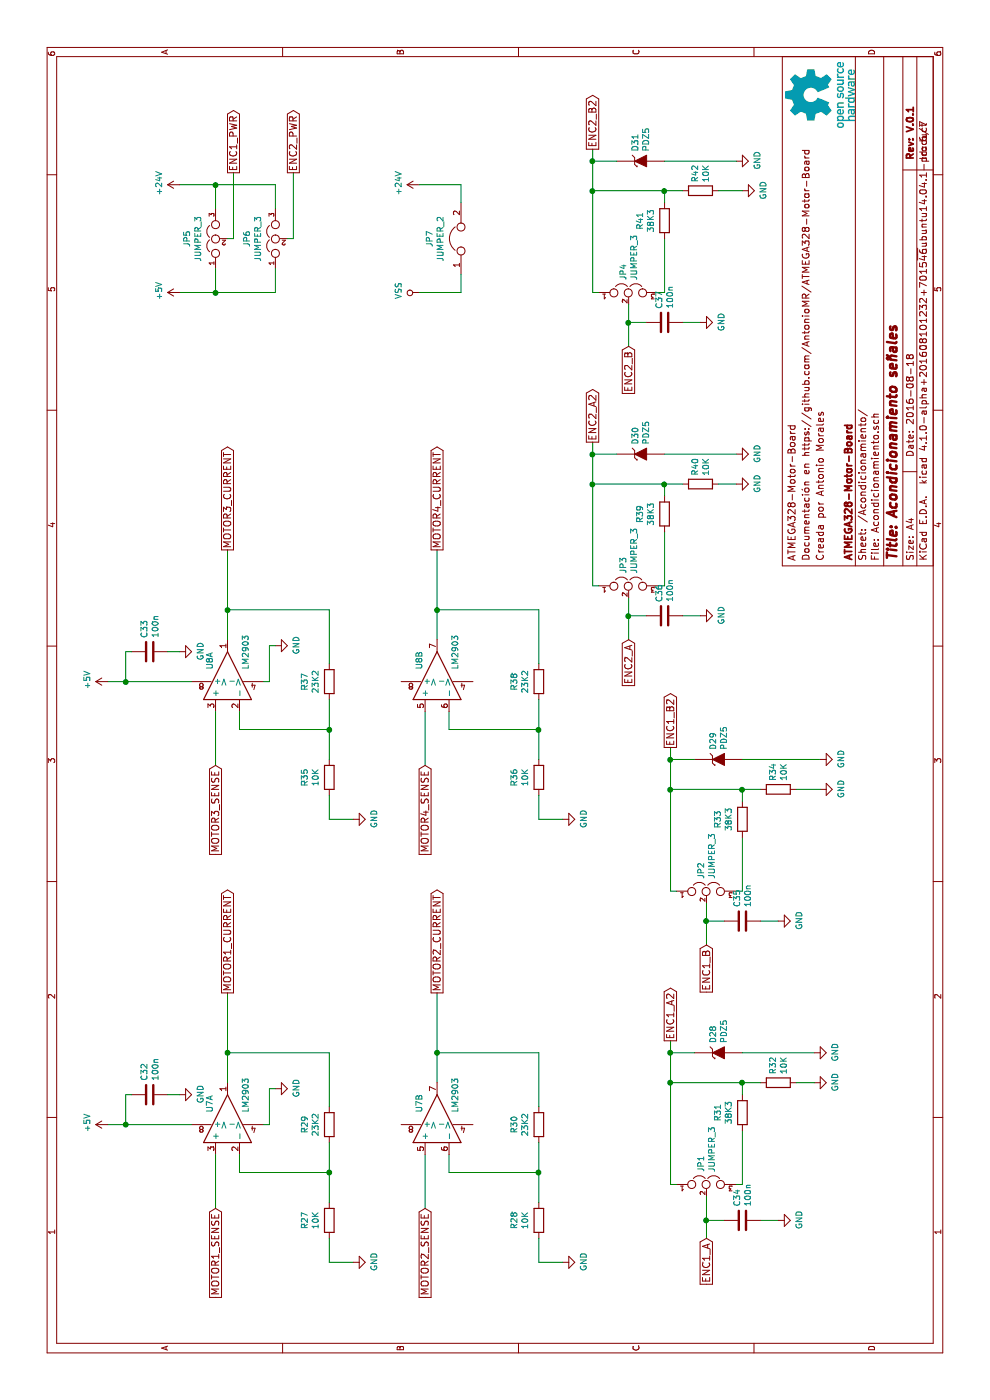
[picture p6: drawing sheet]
EESchema Schematic File Version 2
LIBS:ATMEGA328_Motor_Board-rescue
LIBS:Microcontroladores
LIBS:power
LIBS:device
LIBS:transistors
LIBS:conn
LIBS:linear
LIBS:regul
LIBS:74xx
LIBS:cmos4000
LIBS:adc-dac
LIBS:memory
LIBS:xilinx
LIBS:microcontrollers
LIBS:dsp
LIBS:microchip
LIBS:analog_switches
LIBS:motorola
LIBS:texas
LIBS:intel
LIBS:audio
LIBS:interface
LIBS:digital-audio
LIBS:philips
LIBS:display
LIBS:cypress
LIBS:siliconi
LIBS:opto
LIBS:atmel
LIBS:contrib
LIBS:valves
LIBS:Interfaces
LIBS:Pasivos
LIBS:Reles
LIBS:MotorDrivers
LIBS:connector
LIBS:Opamp
LIBS:Traco
LIBS:Optoacoplados
LIBS:ATMEGA328_Motor_Board-cache
EELAYER 25 0
EELAYER END
$Descr A4 11693 8268
encoding utf-8
Sheet 6 7
Title "Acondicionamiento señales"
Date "2016-08-18"
Rev "V.0.1"
Comp "ATMEGA328-Motor-Board"
Comment1 ""
Comment2 "Creada por Antonio Morales"
Comment3 "Documentación en https://github.com/AntonioMR/ATMEGA328-Motor-Board"
Comment4 "ATMEGA328-Motor-Board"
$EndDescr
$Comp
L D_OPAM U7
U 1 1
P 2300 1900
F 0 "U7" H 2400 2050 50  0000 L CNN
F 1 "LM2903" H 2400 1750 50  0000 L CNN
F 2 "Housings_SSOP:TSSOP-8_4.4x3mm_Pitch0.65mm" H 2360 1900 50  0001 C CNN
F 3 "" H 2360 1900 50  0000 C CNN
F 4 "ti" H 2300 1900 60  0001 C CNN "Fabricante"
F 5 "LM2903PWR" H 2300 1900 60  0001 C CNN "Ref"
F 6 "~" H 2300 1900 60  0001 C CNN "Potencia"
F 7 "~" H 2300 1900 60  0001 C CNN "Tolerancia"
F 8 "tme" H 2300 1900 60  0001 C CNN "Provedor"
F 9 "LM2903PWR" H 2300 1900 60  0001 C CNN "Ref_Proveedor"
	1    2300 1900
	1    0    0    -1  
$EndComp
$Comp
L R R29
U 1 1
P 2300 2750
F 0 "R29" V 2093 2750 50  0000 C CNN
F 1 "23K2" V 2184 2750 50  0000 C CNN
F 2 "Resistors_SMD:R_0805" V 2230 2750 50  0001 C CNN
F 3 "" H 2300 2750 50  0000 C CNN
F 4 "VISHAY" H 2300 1900 60  0001 C CNN "Fabricante"
F 5 "CRCW080523K2FKTABC" H 2300 1900 60  0001 C CNN "Ref"
F 6 "~" H 2300 1900 60  0001 C CNN "Potencia"
F 7 "~" H 2300 1900 60  0001 C CNN "Tolerancia"
F 8 "tme" H 2300 1900 60  0001 C CNN "Provedor"
F 9 "CRCW080523K2FKTABC" H 2300 1900 60  0001 C CNN "Ref_Proveedor"
	1    2300 2750
	0    1    1    0   
$EndComp
$Comp
L R R27
U 1 1
P 1500 2750
F 0 "R27" V 1293 2750 50  0000 C CNN
F 1 "10K" V 1384 2750 50  0000 C CNN
F 2 "Resistors_SMD:R_0805" V 1430 2750 50  0001 C CNN
F 3 "" H 1500 2750 50  0000 C CNN
F 4 "vishay" H 1800 3700 60  0001 C CNN "Fabricante"
F 5 "CRCW080510K0FKEA" H 1800 3700 60  0001 C CNN "Ref"
F 6 "0.125W" H 1800 3700 60  0001 C CNN "Potencia"
F 7 "1%" H 1800 3700 60  0001 C CNN "Tolerancia"
F 8 "tme" H 1800 3700 60  0001 C CNN "Provedor"
F 9 "CRCW080510K0FKEA" H 1800 3700 60  0001 C CNN "Ref_Proveedor"
	1    1500 2750
	0    1    1    0   
$EndComp
Wire Wire Line
	2650 1900 3400 1900
Wire Wire Line
	2900 1900 2900 2750
Wire Wire Line
	2900 2750 2450 2750
Wire Wire Line
	1650 2750 2150 2750
Wire Wire Line
	1900 2750 1900 2000
Wire Wire Line
	1900 2000 2050 2000
Connection ~ 1900 2750
Wire Wire Line
	1150 2750 1350 2750
Wire Wire Line
	1150 2750 1150 2950
$Comp
L GND #PWR082
U 1 1
P 1150 2950
F 0 "#PWR082" H 1150 2700 50  0001 C CNN
F 1 "GND" H 1155 2777 50  0000 C CNN
F 2 "" H 1150 2950 50  0000 C CNN
F 3 "" H 1150 2950 50  0000 C CNN
	1    1150 2950
	1    0    0    -1  
$EndComp
Wire Wire Line
	2050 1800 1600 1800
$Comp
L R R30
U 1 1
P 2300 4500
F 0 "R30" V 2093 4500 50  0000 C CNN
F 1 "23K2" V 2184 4500 50  0000 C CNN
F 2 "Resistors_SMD:R_0805" V 2230 4500 50  0001 C CNN
F 3 "" H 2300 4500 50  0000 C CNN
F 4 "VISHAY" H 2300 1900 60  0001 C CNN "Fabricante"
F 5 "CRCW080523K2FKTABC" H 2300 1900 60  0001 C CNN "Ref"
F 6 "~" H 2300 1900 60  0001 C CNN "Potencia"
F 7 "~" H 2300 1900 60  0001 C CNN "Tolerancia"
F 8 "tme" H 2300 1900 60  0001 C CNN "Provedor"
F 9 "CRCW080523K2FKTABC" H 2300 1900 60  0001 C CNN "Ref_Proveedor"
	1    2300 4500
	0    1    1    0   
$EndComp
$Comp
L R R28
U 1 1
P 1500 4500
F 0 "R28" V 1293 4500 50  0000 C CNN
F 1 "10K" V 1384 4500 50  0000 C CNN
F 2 "Resistors_SMD:R_0805" V 1430 4500 50  0001 C CNN
F 3 "" H 1500 4500 50  0000 C CNN
F 4 "vishay" H 1800 3700 60  0001 C CNN "Fabricante"
F 5 "CRCW080510K0FKEA" H 1800 3700 60  0001 C CNN "Ref"
F 6 "0.125W" H 1800 3700 60  0001 C CNN "Potencia"
F 7 "1%" H 1800 3700 60  0001 C CNN "Tolerancia"
F 8 "tme" H 1800 3700 60  0001 C CNN "Provedor"
F 9 "CRCW080510K0FKEA" H 1800 3700 60  0001 C CNN "Ref_Proveedor"
	1    1500 4500
	0    1    1    0   
$EndComp
Wire Wire Line
	2650 3650 3400 3650
Wire Wire Line
	2900 3650 2900 4500
Wire Wire Line
	2900 4500 2450 4500
Wire Wire Line
	1650 4500 2150 4500
Wire Wire Line
	1900 4500 1900 3750
Wire Wire Line
	1900 3750 2050 3750
Connection ~ 1900 4500
Wire Wire Line
	1150 4500 1350 4500
Wire Wire Line
	1150 4500 1150 4700
$Comp
L GND #PWR083
U 1 1
P 1150 4700
F 0 "#PWR083" H 1150 4450 50  0001 C CNN
F 1 "GND" H 1155 4527 50  0000 C CNN
F 2 "" H 1150 4700 50  0000 C CNN
F 3 "" H 1150 4700 50  0000 C CNN
	1    1150 4700
	1    0    0    -1  
$EndComp
Wire Wire Line
	2050 3550 1600 3550
$Comp
L D_OPAM U7
U 2 1
P 2300 3650
F 0 "U7" H 2400 3800 50  0000 L CNN
F 1 "LM2903" H 2400 3500 50  0000 L CNN
F 2 "Housings_SSOP:TSSOP-8_4.4x3mm_Pitch0.65mm" H 2350 3650 50  0001 C CNN
F 3 "" H 2350 3650 50  0000 C CNN
F 4 "ti" H 2300 3650 60  0001 C CNN "Fabricante"
F 5 "~" H 2300 3650 60  0001 C CNN "Ref"
F 6 "~" H 2300 3650 60  0001 C CNN "Potencia"
F 7 "~" H 2300 3650 60  0001 C CNN "Tolerancia"
F 8 "tme" H 2300 3650 60  0001 C CNN "Provedor"
F 9 "LM2903PWR" H 2300 3650 60  0001 C CNN "Ref_Proveedor"
	2    2300 3650
	1    0    0    -1  
$EndComp
Text GLabel 1600 1800 0    60   Input ~ 0
MOTOR1_SENSE
Text GLabel 1600 3550 0    60   Input ~ 0
MOTOR2_SENSE
$Comp
L C C32
U 1 1
P 2550 1250
F 0 "C32" H 2665 1296 50  0000 L CNN
F 1 "100n" H 2665 1205 50  0000 L CNN
F 2 "Capacitors_SMD:C_0805" H 2588 1100 50  0001 C CNN
F 3 "" H 2550 1250 50  0000 C CNN
F 4 "avx" H 2550 1250 60  0001 C CNN "Fabricante"
F 5 "08055C104K4T2A" H 2550 1250 60  0001 C CNN "Ref"
F 6 "~" H 2550 1250 60  0001 C CNN "Potencia"
F 7 "~" H 2550 1250 60  0001 C CNN "Tolerancia"
F 8 "~" H 2550 1250 60  0001 C CNN "Provedor"
F 9 "tme" H 2550 1250 60  0001 C CNN "Ref_Proveedor"
F 10 "08055C104K4T2A" H 2550 1250 60  0001 C CNN "tme"
	1    2550 1250
	1    0    0    -1  
$EndComp
$Comp
L GND #PWR084
U 1 1
P 2600 2300
F 0 "#PWR084" H 2600 2050 50  0001 C CNN
F 1 "GND" H 2605 2127 50  0000 C CNN
F 2 "" H 2600 2300 50  0000 C CNN
F 3 "" H 2600 2300 50  0000 C CNN
	1    2600 2300
	1    0    0    -1  
$EndComp
Wire Wire Line
	2300 2200 2300 2250
Wire Wire Line
	2300 2250 2600 2250
Wire Wire Line
	2600 2250 2600 2300
$Comp
L GND #PWR085
U 1 1
P 2550 1500
F 0 "#PWR085" H 2550 1250 50  0001 C CNN
F 1 "GND" H 2555 1327 50  0000 C CNN
F 2 "" H 2550 1500 50  0000 C CNN
F 3 "" H 2550 1500 50  0000 C CNN
	1    2550 1500
	1    0    0    -1  
$EndComp
Wire Wire Line
	2550 1400 2550 1500
Wire Wire Line
	2550 1100 2550 1050
Wire Wire Line
	2550 1050 2300 1050
Wire Wire Line
	2300 900  2300 1600
$Comp
L +5V #PWR086
U 1 1
P 2300 900
F 0 "#PWR086" H 2300 750 50  0001 C CNN
F 1 "+5V" H 2315 1073 50  0000 C CNN
F 2 "" H 2300 900 50  0000 C CNN
F 3 "" H 2300 900 50  0000 C CNN
	1    2300 900 
	1    0    0    -1  
$EndComp
Connection ~ 2300 1050
Connection ~ 2900 1900
Connection ~ 2900 3650
Text GLabel 3400 1900 2    60   Output ~ 0
MOTOR1_CURRENT
Text GLabel 3400 3650 2    60   Output ~ 0
MOTOR2_CURRENT
$Comp
L D_OPAM U8
U 1 1
P 6000 1900
F 0 "U8" H 6100 2050 50  0000 L CNN
F 1 "LM2903" H 6100 1750 50  0000 L CNN
F 2 "Housings_SSOP:TSSOP-8_4.4x3mm_Pitch0.65mm" H 6060 1900 50  0001 C CNN
F 3 "" H 6060 1900 50  0000 C CNN
F 4 "ti" H 6000 1900 60  0001 C CNN "Fabricante"
F 5 "LM2903PWR" H 6000 1900 60  0001 C CNN "Ref"
F 6 "~" H 6000 1900 60  0001 C CNN "Potencia"
F 7 "~" H 6000 1900 60  0001 C CNN "Tolerancia"
F 8 "tme" H 6000 1900 60  0001 C CNN "Provedor"
F 9 "LM2903PWR" H 6000 1900 60  0001 C CNN "Ref_Proveedor"
	1    6000 1900
	1    0    0    -1  
$EndComp
$Comp
L R R37
U 1 1
P 6000 2750
F 0 "R37" V 5793 2750 50  0000 C CNN
F 1 "23K2" V 5884 2750 50  0000 C CNN
F 2 "Resistors_SMD:R_0805" V 5930 2750 50  0001 C CNN
F 3 "" H 6000 2750 50  0000 C CNN
F 4 "VISHAY" H 2300 1900 60  0001 C CNN "Fabricante"
F 5 "CRCW080523K2FKTABC" H 2300 1900 60  0001 C CNN "Ref"
F 6 "~" H 2300 1900 60  0001 C CNN "Potencia"
F 7 "~" H 2300 1900 60  0001 C CNN "Tolerancia"
F 8 "tme" H 2300 1900 60  0001 C CNN "Provedor"
F 9 "CRCW080523K2FKTABC" H 2300 1900 60  0001 C CNN "Ref_Proveedor"
	1    6000 2750
	0    1    1    0   
$EndComp
$Comp
L R R35
U 1 1
P 5200 2750
F 0 "R35" V 4993 2750 50  0000 C CNN
F 1 "10K" V 5084 2750 50  0000 C CNN
F 2 "Resistors_SMD:R_0805" V 5130 2750 50  0001 C CNN
F 3 "" H 5200 2750 50  0000 C CNN
F 4 "vishay" H 1800 3700 60  0001 C CNN "Fabricante"
F 5 "CRCW080510K0FKEA" H 1800 3700 60  0001 C CNN "Ref"
F 6 "0.125W" H 1800 3700 60  0001 C CNN "Potencia"
F 7 "1%" H 1800 3700 60  0001 C CNN "Tolerancia"
F 8 "tme" H 1800 3700 60  0001 C CNN "Provedor"
F 9 "CRCW080510K0FKEA" H 1800 3700 60  0001 C CNN "Ref_Proveedor"
	1    5200 2750
	0    1    1    0   
$EndComp
Wire Wire Line
	6350 1900 7100 1900
Wire Wire Line
	6600 1900 6600 2750
Wire Wire Line
	6600 2750 6150 2750
Wire Wire Line
	5350 2750 5850 2750
Wire Wire Line
	5600 2750 5600 2000
Wire Wire Line
	5600 2000 5750 2000
Connection ~ 5600 2750
Wire Wire Line
	4850 2750 5050 2750
Wire Wire Line
	4850 2750 4850 2950
$Comp
L GND #PWR087
U 1 1
P 4850 2950
F 0 "#PWR087" H 4850 2700 50  0001 C CNN
F 1 "GND" H 4855 2777 50  0000 C CNN
F 2 "" H 4850 2950 50  0000 C CNN
F 3 "" H 4850 2950 50  0000 C CNN
	1    4850 2950
	1    0    0    -1  
$EndComp
Wire Wire Line
	5750 1800 5300 1800
$Comp
L R R38
U 1 1
P 6000 4500
F 0 "R38" V 5793 4500 50  0000 C CNN
F 1 "23K2" V 5884 4500 50  0000 C CNN
F 2 "Resistors_SMD:R_0805" V 5930 4500 50  0001 C CNN
F 3 "" H 6000 4500 50  0000 C CNN
F 4 "VISHAY" H 2300 1900 60  0001 C CNN "Fabricante"
F 5 "CRCW080523K2FKTABC" H 2300 1900 60  0001 C CNN "Ref"
F 6 "~" H 2300 1900 60  0001 C CNN "Potencia"
F 7 "~" H 2300 1900 60  0001 C CNN "Tolerancia"
F 8 "tme" H 2300 1900 60  0001 C CNN "Provedor"
F 9 "CRCW080523K2FKTABC" H 2300 1900 60  0001 C CNN "Ref_Proveedor"
	1    6000 4500
	0    1    1    0   
$EndComp
$Comp
L R R36
U 1 1
P 5200 4500
F 0 "R36" V 4993 4500 50  0000 C CNN
F 1 "10K" V 5084 4500 50  0000 C CNN
F 2 "Resistors_SMD:R_0805" V 5130 4500 50  0001 C CNN
F 3 "" H 5200 4500 50  0000 C CNN
F 4 "vishay" H 1800 3700 60  0001 C CNN "Fabricante"
F 5 "CRCW080510K0FKEA" H 1800 3700 60  0001 C CNN "Ref"
F 6 "0.125W" H 1800 3700 60  0001 C CNN "Potencia"
F 7 "1%" H 1800 3700 60  0001 C CNN "Tolerancia"
F 8 "tme" H 1800 3700 60  0001 C CNN "Provedor"
F 9 "CRCW080510K0FKEA" H 1800 3700 60  0001 C CNN "Ref_Proveedor"
	1    5200 4500
	0    1    1    0   
$EndComp
Wire Wire Line
	6350 3650 7100 3650
Wire Wire Line
	6600 3650 6600 4500
Wire Wire Line
	6600 4500 6150 4500
Wire Wire Line
	5350 4500 5850 4500
Wire Wire Line
	5600 4500 5600 3750
Wire Wire Line
	5600 3750 5750 3750
Connection ~ 5600 4500
Wire Wire Line
	4850 4500 5050 4500
Wire Wire Line
	4850 4500 4850 4700
$Comp
L GND #PWR088
U 1 1
P 4850 4700
F 0 "#PWR088" H 4850 4450 50  0001 C CNN
F 1 "GND" H 4855 4527 50  0000 C CNN
F 2 "" H 4850 4700 50  0000 C CNN
F 3 "" H 4850 4700 50  0000 C CNN
	1    4850 4700
	1    0    0    -1  
$EndComp
Wire Wire Line
	5750 3550 5300 3550
$Comp
L D_OPAM U8
U 2 1
P 6000 3650
F 0 "U8" H 6100 3800 50  0000 L CNN
F 1 "LM2903" H 6100 3500 50  0000 L CNN
F 2 "Housings_SSOP:TSSOP-8_4.4x3mm_Pitch0.65mm" H 6050 3650 50  0001 C CNN
F 3 "" H 6050 3650 50  0000 C CNN
F 4 "ti" H 6000 3650 60  0001 C CNN "Fabricante"
F 5 "~" H 6000 3650 60  0001 C CNN "Ref"
F 6 "~" H 6000 3650 60  0001 C CNN "Potencia"
F 7 "~" H 6000 3650 60  0001 C CNN "Tolerancia"
F 8 "tme" H 6000 3650 60  0001 C CNN "Provedor"
F 9 "LM2903PWR" H 6000 3650 60  0001 C CNN "Ref_Proveedor"
	2    6000 3650
	1    0    0    -1  
$EndComp
Text GLabel 5300 1800 0    60   Input ~ 0
MOTOR3_SENSE
Text GLabel 5300 3550 0    60   Input ~ 0
MOTOR4_SENSE
$Comp
L C C33
U 1 1
P 6250 1250
F 0 "C33" H 6365 1296 50  0000 L CNN
F 1 "100n" H 6365 1205 50  0000 L CNN
F 2 "Capacitors_SMD:C_0805" H 6288 1100 50  0001 C CNN
F 3 "" H 6250 1250 50  0000 C CNN
F 4 "avx" H 6250 1250 60  0001 C CNN "Fabricante"
F 5 "08055C104K4T2A" H 6250 1250 60  0001 C CNN "Ref"
F 6 "~" H 6250 1250 60  0001 C CNN "Potencia"
F 7 "~" H 6250 1250 60  0001 C CNN "Tolerancia"
F 8 "~" H 6250 1250 60  0001 C CNN "Provedor"
F 9 "tme" H 6250 1250 60  0001 C CNN "Ref_Proveedor"
F 10 "08055C104K4T2A" H 6250 1250 60  0001 C CNN "tme"
	1    6250 1250
	1    0    0    -1  
$EndComp
$Comp
L GND #PWR089
U 1 1
P 6300 2300
F 0 "#PWR089" H 6300 2050 50  0001 C CNN
F 1 "GND" H 6305 2127 50  0000 C CNN
F 2 "" H 6300 2300 50  0000 C CNN
F 3 "" H 6300 2300 50  0000 C CNN
	1    6300 2300
	1    0    0    -1  
$EndComp
Wire Wire Line
	6000 2200 6000 2250
Wire Wire Line
	6000 2250 6300 2250
Wire Wire Line
	6300 2250 6300 2300
$Comp
L GND #PWR090
U 1 1
P 6250 1500
F 0 "#PWR090" H 6250 1250 50  0001 C CNN
F 1 "GND" H 6255 1327 50  0000 C CNN
F 2 "" H 6250 1500 50  0000 C CNN
F 3 "" H 6250 1500 50  0000 C CNN
	1    6250 1500
	1    0    0    -1  
$EndComp
Wire Wire Line
	6250 1400 6250 1500
Wire Wire Line
	6250 1100 6250 1050
Wire Wire Line
	6250 1050 6000 1050
Wire Wire Line
	6000 900  6000 1600
$Comp
L +5V #PWR091
U 1 1
P 6000 900
F 0 "#PWR091" H 6000 750 50  0001 C CNN
F 1 "+5V" H 6015 1073 50  0000 C CNN
F 2 "" H 6000 900 50  0000 C CNN
F 3 "" H 6000 900 50  0000 C CNN
	1    6000 900 
	1    0    0    -1  
$EndComp
Connection ~ 6000 1050
Connection ~ 6600 1900
Connection ~ 6600 3650
Text GLabel 7100 1900 2    60   Output ~ 0
MOTOR3_CURRENT
Text GLabel 7100 3650 2    60   Output ~ 0
MOTOR4_CURRENT
$Comp
L JUMPER_3 JP5
U 1 1
P 9700 1800
F 0 "JP5" H 9700 2039 50  0000 C CNN
F 1 "JUMPER_3" H 9700 1948 50  0000 C CNN
F 2 "Pin_Headers:Pin_Header_Straight_1x03" H 9700 1800 50  0001 C CNN
F 3 "" H 9700 1800 50  0000 C CNN
F 4 "NINIGI" H 1800 5900 60  0001 C CNN "Fabricante"
F 5 "JUMPER-W" H 1800 5900 60  0001 C CNN "Ref"
F 6 "~" H 1800 5900 60  0001 C CNN "Potencia"
F 7 "~" H 1800 5900 60  0001 C CNN "Tolerancia"
F 8 "tme" H 1800 5900 60  0001 C CNN "Provedor"
F 9 "JUMPER-W" H 1800 5900 60  0001 C CNN "Ref_Proveedor"
	1    9700 1800
	1    0    0    -1  
$EndComp
$Comp
L JUMPER_3 JP6
U 1 1
P 9700 2300
F 0 "JP6" H 9700 2539 50  0000 C CNN
F 1 "JUMPER_3" H 9700 2448 50  0000 C CNN
F 2 "Pin_Headers:Pin_Header_Straight_1x03" H 9700 2300 50  0001 C CNN
F 3 "" H 9700 2300 50  0000 C CNN
F 4 "NINIGI" H 1800 5900 60  0001 C CNN "Fabricante"
F 5 "JUMPER-Y" H 1800 5900 60  0001 C CNN "Ref"
F 6 "~" H 1800 5900 60  0001 C CNN "Potencia"
F 7 "~" H 1800 5900 60  0001 C CNN "Tolerancia"
F 8 "tme" H 1800 5900 60  0001 C CNN "Provedor"
F 9 "JUMPER-Y" H 1800 5900 60  0001 C CNN "Ref_Proveedor"
	1    9700 2300
	1    0    0    -1  
$EndComp
Wire Wire Line
	9700 1900 9700 1950
Wire Wire Line
	9700 1950 10250 1950
Wire Wire Line
	9450 1800 9250 1800
Wire Wire Line
	9250 1500 9250 2300
$Comp
L +5V #PWR092
U 1 1
P 9250 1500
F 0 "#PWR092" H 9250 1350 50  0001 C CNN
F 1 "+5V" H 9265 1673 50  0000 C CNN
F 2 "" H 9250 1500 50  0000 C CNN
F 3 "" H 9250 1500 50  0000 C CNN
	1    9250 1500
	1    0    0    -1  
$EndComp
Wire Wire Line
	9250 2300 9450 2300
Connection ~ 9250 1800
Wire Wire Line
	9700 2400 9700 2450
Wire Wire Line
	9700 2450 10250 2450
Wire Wire Line
	10150 2300 9950 2300
Wire Wire Line
	9950 1800 10150 1800
$Comp
L JUMPER_3 JP1
U 1 1
P 1800 5900
F 0 "JP1" V 1754 6002 50  0000 L CNN
F 1 "JUMPER_3" V 1845 6002 50  0000 L CNN
F 2 "Pin_Headers:Pin_Header_Straight_1x03" H 1800 5900 50  0001 C CNN
F 3 "" H 1800 5900 50  0000 C CNN
F 4 "NINIGI" H 1800 5900 60  0001 C CNN "Fabricante"
F 5 "JUMPER-W" H 1800 5900 60  0001 C CNN "Ref"
F 6 "~" H 1800 5900 60  0001 C CNN "Potencia"
F 7 "~" H 1800 5900 60  0001 C CNN "Tolerancia"
F 8 "tme" H 1800 5900 60  0001 C CNN "Provedor"
F 9 "JUMPER-W" H 1800 5900 60  0001 C CNN "Ref_Proveedor"
	1    1800 5900
	0    1    1    0   
$EndComp
Wire Wire Line
	1350 5900 1700 5900
Wire Wire Line
	1800 5650 1800 5600
Wire Wire Line
	1800 5600 3000 5600
Wire Wire Line
	1800 6200 2250 6200
Wire Wire Line
	1800 6200 1800 6150
$Comp
L JUMPER_3 JP2
U 1 1
P 4250 5900
F 0 "JP2" V 4204 6002 50  0000 L CNN
F 1 "JUMPER_3" V 4295 6002 50  0000 L CNN
F 2 "Pin_Headers:Pin_Header_Straight_1x03" H 4250 5900 50  0001 C CNN
F 3 "" H 4250 5900 50  0000 C CNN
F 4 "NINIGI" H 1800 5900 60  0001 C CNN "Fabricante"
F 5 "JUMPER-W" H 1800 5900 60  0001 C CNN "Ref"
F 6 "~" H 1800 5900 60  0001 C CNN "Potencia"
F 7 "~" H 1800 5900 60  0001 C CNN "Tolerancia"
F 8 "tme" H 1800 5900 60  0001 C CNN "Provedor"
F 9 "JUMPER-W" H 1800 5900 60  0001 C CNN "Ref_Proveedor"
	1    4250 5900
	0    1    1    0   
$EndComp
Wire Wire Line
	3800 5900 4150 5900
Wire Wire Line
	4250 5650 4250 5600
Wire Wire Line
	4250 5600 5450 5600
Wire Wire Line
	4250 6200 4700 6200
Wire Wire Line
	4250 6200 4250 6150
$Comp
L R R31
U 1 1
P 2400 6200
F 0 "R31" V 2193 6200 50  0000 C CNN
F 1 "38K3" V 2284 6200 50  0000 C CNN
F 2 "Resistors_SMD:R_0805" V 2330 6200 50  0001 C CNN
F 3 "" H 2400 6200 50  0000 C CNN
F 4 "VISHAY" H 2300 1900 60  0001 C CNN "Fabricante"
F 5 "CRCW080538K3FKTABC" H 2300 1900 60  0001 C CNN "Ref"
F 6 "~" H 2300 1900 60  0001 C CNN "Potencia"
F 7 "~" H 2300 1900 60  0001 C CNN "Tolerancia"
F 8 "tme" H 2300 1900 60  0001 C CNN "Provedor"
F 9 "CRCW080538K3FKTABC" H 2300 1900 60  0001 C CNN "Ref_Proveedor"
	1    2400 6200
	0    1    1    0   
$EndComp
$Comp
L R R33
U 1 1
P 4850 6200
F 0 "R33" V 4643 6200 50  0000 C CNN
F 1 "38K3" V 4734 6200 50  0000 C CNN
F 2 "Resistors_SMD:R_0805" V 4780 6200 50  0001 C CNN
F 3 "" H 4850 6200 50  0000 C CNN
F 4 "VISHAY" H 2300 1900 60  0001 C CNN "Fabricante"
F 5 "CRCW080538K3FKTABC" H 2300 1900 60  0001 C CNN "Ref"
F 6 "~" H 2300 1900 60  0001 C CNN "Potencia"
F 7 "~" H 2300 1900 60  0001 C CNN "Tolerancia"
F 8 "tme" H 2300 1900 60  0001 C CNN "Provedor"
F 9 "CRCW080538K3FKTABC" H 2300 1900 60  0001 C CNN "Ref_Proveedor"
	1    4850 6200
	0    1    1    0   
$EndComp
$Comp
L R R32
U 1 1
P 2650 6500
F 0 "R32" H 2720 6546 50  0000 L CNN
F 1 "10K" H 2720 6455 50  0000 L CNN
F 2 "Resistors_SMD:R_0805" V 2580 6500 50  0001 C CNN
F 3 "" H 2650 6500 50  0000 C CNN
F 4 "vishay" H 1800 3700 60  0001 C CNN "Fabricante"
F 5 "CRCW080510K0FKEA" H 1800 3700 60  0001 C CNN "Ref"
F 6 "0.125W" H 1800 3700 60  0001 C CNN "Potencia"
F 7 "1%" H 1800 3700 60  0001 C CNN "Tolerancia"
F 8 "tme" H 1800 3700 60  0001 C CNN "Provedor"
F 9 "CRCW080510K0FKEA" H 1800 3700 60  0001 C CNN "Ref_Proveedor"
	1    2650 6500
	1    0    0    -1  
$EndComp
$Comp
L R R34
U 1 1
P 5100 6500
F 0 "R34" H 5170 6546 50  0000 L CNN
F 1 "10K" H 5170 6455 50  0000 L CNN
F 2 "Resistors_SMD:R_0805" V 5030 6500 50  0001 C CNN
F 3 "" H 5100 6500 50  0000 C CNN
F 4 "vishay" H 1800 3700 60  0001 C CNN "Fabricante"
F 5 "CRCW080510K0FKEA" H 1800 3700 60  0001 C CNN "Ref"
F 6 "0.125W" H 1800 3700 60  0001 C CNN "Potencia"
F 7 "1%" H 1800 3700 60  0001 C CNN "Tolerancia"
F 8 "tme" H 1800 3700 60  0001 C CNN "Provedor"
F 9 "CRCW080510K0FKEA" H 1800 3700 60  0001 C CNN "Ref_Proveedor"
	1    5100 6500
	1    0    0    -1  
$EndComp
$Comp
L GND #PWR093
U 1 1
P 5100 6850
F 0 "#PWR093" H 5100 6600 50  0001 C CNN
F 1 "GND" H 5105 6677 50  0000 C CNN
F 2 "" H 5100 6850 50  0000 C CNN
F 3 "" H 5100 6850 50  0000 C CNN
	1    5100 6850
	1    0    0    -1  
$EndComp
Wire Wire Line
	5100 6850 5100 6650
Wire Wire Line
	5100 5600 5100 6350
Wire Wire Line
	5100 6200 5000 6200
Connection ~ 5100 6200
Connection ~ 5100 5600
Wire Wire Line
	2650 5600 2650 6350
Wire Wire Line
	2650 6200 2550 6200
Connection ~ 2650 6200
Connection ~ 2650 5600
$Comp
L GND #PWR094
U 1 1
P 2650 6800
F 0 "#PWR094" H 2650 6550 50  0001 C CNN
F 1 "GND" H 2655 6627 50  0000 C CNN
F 2 "" H 2650 6800 50  0000 C CNN
F 3 "" H 2650 6800 50  0000 C CNN
	1    2650 6800
	1    0    0    -1  
$EndComp
Text GLabel 10250 1950 2    60   Output ~ 0
ENC1_PWR
Text GLabel 10250 2450 2    60   Output ~ 0
ENC2_PWR
Text GLabel 1350 5900 0    60   Input ~ 0
ENC1_A
Text GLabel 3800 5900 0    60   Input ~ 0
ENC1_B
Text GLabel 3000 5600 2    60   Output ~ 0
ENC1_A2
Text GLabel 5450 5600 2    60   Output ~ 0
ENC1_B2
$Comp
L JUMPER_3 JP3
U 1 1
P 6800 5250
F 0 "JP3" V 6754 5352 50  0000 L CNN
F 1 "JUMPER_3" V 6845 5352 50  0000 L CNN
F 2 "Pin_Headers:Pin_Header_Straight_1x03" H 6800 5250 50  0001 C CNN
F 3 "" H 6800 5250 50  0000 C CNN
F 4 "NINIGI" H 1800 5900 60  0001 C CNN "Fabricante"
F 5 "JUMPER-Y" H 1800 5900 60  0001 C CNN "Ref"
F 6 "~" H 1800 5900 60  0001 C CNN "Potencia"
F 7 "~" H 1800 5900 60  0001 C CNN "Tolerancia"
F 8 "tme" H 1800 5900 60  0001 C CNN "Provedor"
F 9 "JUMPER-Y" H 1800 5900 60  0001 C CNN "Ref_Proveedor"
	1    6800 5250
	0    1    1    0   
$EndComp
Wire Wire Line
	6350 5250 6700 5250
Wire Wire Line
	6800 5000 6800 4950
Wire Wire Line
	6800 4950 8000 4950
Wire Wire Line
	6800 5550 7250 5550
Wire Wire Line
	6800 5550 6800 5500
$Comp
L JUMPER_3 JP4
U 1 1
P 9250 5250
F 0 "JP4" V 9204 5352 50  0000 L CNN
F 1 "JUMPER_3" V 9295 5352 50  0000 L CNN
F 2 "Pin_Headers:Pin_Header_Straight_1x03" H 9250 5250 50  0001 C CNN
F 3 "" H 9250 5250 50  0000 C CNN
F 4 "NINIGI" H 1800 5900 60  0001 C CNN "Fabricante"
F 5 "JUMPER-W" H 1800 5900 60  0001 C CNN "Ref"
F 6 "~" H 1800 5900 60  0001 C CNN "Potencia"
F 7 "~" H 1800 5900 60  0001 C CNN "Tolerancia"
F 8 "tme" H 1800 5900 60  0001 C CNN "Provedor"
F 9 "JUMPER-W" H 1800 5900 60  0001 C CNN "Ref_Proveedor"
	1    9250 5250
	0    1    1    0   
$EndComp
Wire Wire Line
	8800 5250 9150 5250
Wire Wire Line
	9250 5000 9250 4950
Wire Wire Line
	9250 4950 10450 4950
Wire Wire Line
	9250 5550 9700 5550
Wire Wire Line
	9250 5550 9250 5500
$Comp
L R R39
U 1 1
P 7400 5550
F 0 "R39" V 7193 5550 50  0000 C CNN
F 1 "38K3" V 7284 5550 50  0000 C CNN
F 2 "Resistors_SMD:R_0805" V 7330 5550 50  0001 C CNN
F 3 "" H 7400 5550 50  0000 C CNN
F 4 "VISHAY" H 2300 1900 60  0001 C CNN "Fabricante"
F 5 "CRCW080538K3FKTABC" H 2300 1900 60  0001 C CNN "Ref"
F 6 "~" H 2300 1900 60  0001 C CNN "Potencia"
F 7 "~" H 2300 1900 60  0001 C CNN "Tolerancia"
F 8 "tme" H 2300 1900 60  0001 C CNN "Provedor"
F 9 "CRCW080538K3FKTABC" H 2300 1900 60  0001 C CNN "Ref_Proveedor"
	1    7400 5550
	0    1    1    0   
$EndComp
$Comp
L R R41
U 1 1
P 9850 5550
F 0 "R41" V 9643 5550 50  0000 C CNN
F 1 "38K3" V 9734 5550 50  0000 C CNN
F 2 "Resistors_SMD:R_0805" V 9780 5550 50  0001 C CNN
F 3 "" H 9850 5550 50  0000 C CNN
F 4 "VISHAY" H 2300 1900 60  0001 C CNN "Fabricante"
F 5 "CRCW080538K3FKTABC" H 2300 1900 60  0001 C CNN "Ref"
F 6 "~" H 2300 1900 60  0001 C CNN "Potencia"
F 7 "~" H 2300 1900 60  0001 C CNN "Tolerancia"
F 8 "tme" H 2300 1900 60  0001 C CNN "Provedor"
F 9 "CRCW080538K3FKTABC" H 2300 1900 60  0001 C CNN "Ref_Proveedor"
	1    9850 5550
	0    1    1    0   
$EndComp
$Comp
L R R40
U 1 1
P 7650 5850
F 0 "R40" H 7720 5896 50  0000 L CNN
F 1 "10K" H 7720 5805 50  0000 L CNN
F 2 "Resistors_SMD:R_0805" V 7580 5850 50  0001 C CNN
F 3 "" H 7650 5850 50  0000 C CNN
F 4 "vishay" H 1800 3700 60  0001 C CNN "Fabricante"
F 5 "CRCW080510K0FKEA" H 1800 3700 60  0001 C CNN "Ref"
F 6 "0.125W" H 1800 3700 60  0001 C CNN "Potencia"
F 7 "1%" H 1800 3700 60  0001 C CNN "Tolerancia"
F 8 "tme" H 1800 3700 60  0001 C CNN "Provedor"
F 9 "CRCW080510K0FKEA" H 1800 3700 60  0001 C CNN "Ref_Proveedor"
	1    7650 5850
	1    0    0    -1  
$EndComp
$Comp
L R R42
U 1 1
P 10100 5850
F 0 "R42" H 10170 5896 50  0000 L CNN
F 1 "10K" H 10170 5805 50  0000 L CNN
F 2 "Resistors_SMD:R_0805" V 10030 5850 50  0001 C CNN
F 3 "" H 10100 5850 50  0000 C CNN
F 4 "vishay" H 1800 3700 60  0001 C CNN "Fabricante"
F 5 "CRCW080510K0FKEA" H 1800 3700 60  0001 C CNN "Ref"
F 6 "0.125W" H 1800 3700 60  0001 C CNN "Potencia"
F 7 "1%" H 1800 3700 60  0001 C CNN "Tolerancia"
F 8 "tme" H 1800 3700 60  0001 C CNN "Provedor"
F 9 "CRCW080510K0FKEA" H 1800 3700 60  0001 C CNN "Ref_Proveedor"
	1    10100 5850
	1    0    0    -1  
$EndComp
$Comp
L GND #PWR095
U 1 1
P 10100 6200
F 0 "#PWR095" H 10100 5950 50  0001 C CNN
F 1 "GND" H 10105 6027 50  0000 C CNN
F 2 "" H 10100 6200 50  0000 C CNN
F 3 "" H 10100 6200 50  0000 C CNN
	1    10100 6200
	1    0    0    -1  
$EndComp
Wire Wire Line
	10100 6200 10100 6000
Wire Wire Line
	10100 4950 10100 5700
Wire Wire Line
	10100 5550 10000 5550
Connection ~ 10100 5550
Connection ~ 10100 4950
Wire Wire Line
	7650 4950 7650 5700
Wire Wire Line
	7650 5550 7550 5550
Connection ~ 7650 5550
Connection ~ 7650 4950
$Comp
L GND #PWR096
U 1 1
P 7650 6150
F 0 "#PWR096" H 7650 5900 50  0001 C CNN
F 1 "GND" H 7655 5977 50  0000 C CNN
F 2 "" H 7650 6150 50  0000 C CNN
F 3 "" H 7650 6150 50  0000 C CNN
	1    7650 6150
	1    0    0    -1  
$EndComp
Text GLabel 6350 5250 0    60   Input ~ 0
ENC2_A
Text GLabel 8800 5250 0    60   Input ~ 0
ENC2_B
Text GLabel 8000 4950 2    60   Output ~ 0
ENC2_A2
Text GLabel 10450 4950 2    60   Output ~ 0
ENC2_B2
Wire Wire Line
	2650 6650 2650 6800
Wire Wire Line
	7650 6000 7650 6150
$Comp
L ZENER D31
U 1 1
P 10350 5350
F 0 "D31" V 10304 5429 50  0000 L CNN
F 1 "PDZ5" V 10395 5429 50  0000 L CNN
F 2 "Diodos:SOD-323" H 10350 5350 50  0001 C CNN
F 3 "" H 10350 5350 50  0000 C CNN
F 4 "NXP" H 1800 3700 60  0001 C CNN "Fabricante"
F 5 "PDZ5.1B.115" H 1800 3700 60  0001 C CNN "Ref"
F 6 "0,4W" H 1800 3700 60  0001 C CNN "Potencia"
F 7 "5%" H 1800 3700 60  0001 C CNN "Tolerancia"
F 8 "tme" H 1800 3700 60  0001 C CNN "Provedor"
F 9 "PDZ5.1B.115" H 1800 3700 60  0001 C CNN "Ref_Proveedor"
	1    10350 5350
	0    1    1    0   
$EndComp
$Comp
L ZENER D30
U 1 1
P 7900 5350
F 0 "D30" V 7854 5429 50  0000 L CNN
F 1 "PDZ5" V 7945 5429 50  0000 L CNN
F 2 "Diodos:SOD-323" H 7900 5350 50  0001 C CNN
F 3 "" H 7900 5350 50  0000 C CNN
F 4 "NXP" H 1800 3700 60  0001 C CNN "Fabricante"
F 5 "PDZ5.1B.115" H 1800 3700 60  0001 C CNN "Ref"
F 6 "0,4W" H 1800 3700 60  0001 C CNN "Potencia"
F 7 "5%" H 1800 3700 60  0001 C CNN "Tolerancia"
F 8 "tme" H 1800 3700 60  0001 C CNN "Provedor"
F 9 "PDZ5.1B.115" H 1800 3700 60  0001 C CNN "Ref_Proveedor"
	1    7900 5350
	0    1    1    0   
$EndComp
Wire Wire Line
	7900 5150 7900 4950
Connection ~ 7900 4950
$Comp
L GND #PWR097
U 1 1
P 7900 6150
F 0 "#PWR097" H 7900 5900 50  0001 C CNN
F 1 "GND" H 7905 5977 50  0000 C CNN
F 2 "" H 7900 6150 50  0000 C CNN
F 3 "" H 7900 6150 50  0000 C CNN
	1    7900 6150
	1    0    0    -1  
$EndComp
Wire Wire Line
	7900 5550 7900 6150
$Comp
L GND #PWR098
U 1 1
P 10350 6150
F 0 "#PWR098" H 10350 5900 50  0001 C CNN
F 1 "GND" H 10355 5977 50  0000 C CNN
F 2 "" H 10350 6150 50  0000 C CNN
F 3 "" H 10350 6150 50  0000 C CNN
	1    10350 6150
	1    0    0    -1  
$EndComp
Wire Wire Line
	10350 6150 10350 5550
Wire Wire Line
	10350 5150 10350 4950
Connection ~ 10350 4950
$Comp
L ZENER D29
U 1 1
P 5350 6000
F 0 "D29" V 5304 6079 50  0000 L CNN
F 1 "PDZ5" V 5395 6079 50  0000 L CNN
F 2 "Diodos:SOD-323" H 5350 6000 50  0001 C CNN
F 3 "" H 5350 6000 50  0000 C CNN
F 4 "NXP" H 1800 3700 60  0001 C CNN "Fabricante"
F 5 "PDZ5.1B.115" H 1800 3700 60  0001 C CNN "Ref"
F 6 "0,4W" H 1800 3700 60  0001 C CNN "Potencia"
F 7 "5%" H 1800 3700 60  0001 C CNN "Tolerancia"
F 8 "tme" H 1800 3700 60  0001 C CNN "Provedor"
F 9 "PDZ5.1B.115" H 1800 3700 60  0001 C CNN "Ref_Proveedor"
	1    5350 6000
	0    1    1    0   
$EndComp
Wire Wire Line
	5350 5800 5350 5600
Connection ~ 5350 5600
Wire Wire Line
	5350 6200 5350 6850
$Comp
L GND #PWR099
U 1 1
P 5350 6850
F 0 "#PWR099" H 5350 6600 50  0001 C CNN
F 1 "GND" H 5355 6677 50  0000 C CNN
F 2 "" H 5350 6850 50  0000 C CNN
F 3 "" H 5350 6850 50  0000 C CNN
	1    5350 6850
	1    0    0    -1  
$EndComp
$Comp
L ZENER D28
U 1 1
P 2900 6000
F 0 "D28" V 2854 6079 50  0000 L CNN
F 1 "PDZ5" V 2945 6079 50  0000 L CNN
F 2 "Diodos:SOD-323" H 2900 6000 50  0001 C CNN
F 3 "" H 2900 6000 50  0000 C CNN
F 4 "NXP" H 1800 3700 60  0001 C CNN "Fabricante"
F 5 "PDZ5.1B.115" H 1800 3700 60  0001 C CNN "Ref"
F 6 "0,4W" H 1800 3700 60  0001 C CNN "Potencia"
F 7 "5%" H 1800 3700 60  0001 C CNN "Tolerancia"
F 8 "tme" H 1800 3700 60  0001 C CNN "Provedor"
F 9 "PDZ5.1B.115" H 1800 3700 60  0001 C CNN "Ref_Proveedor"
	1    2900 6000
	0    1    1    0   
$EndComp
$Comp
L GND #PWR0100
U 1 1
P 2900 6800
F 0 "#PWR0100" H 2900 6550 50  0001 C CNN
F 1 "GND" H 2905 6627 50  0000 C CNN
F 2 "" H 2900 6800 50  0000 C CNN
F 3 "" H 2900 6800 50  0000 C CNN
	1    2900 6800
	1    0    0    -1  
$EndComp
Wire Wire Line
	2900 6200 2900 6800
Wire Wire Line
	2900 5800 2900 5600
Connection ~ 2900 5600
Wire Wire Line
	10150 1500 10150 2300
Connection ~ 10150 1800
$Comp
L +24V #PWR0101
U 1 1
P 10150 1500
F 0 "#PWR0101" H 10150 1350 50  0001 C CNN
F 1 "+24V" H 10165 1673 50  0000 C CNN
F 2 "" H 10150 1500 50  0000 C CNN
F 3 "" H 10150 1500 50  0000 C CNN
	1    10150 1500
	1    0    0    -1  
$EndComp
$Comp
L JUMPER_2 JP7
U 1 1
P 9700 3850
F 0 "JP7" H 9700 4114 50  0000 C CNN
F 1 "JUMPER_2" H 9700 4023 50  0000 C CNN
F 2 "Pin_Headers:Pin_Header_Straight_1x02" H 9700 3850 50  0001 C CNN
F 3 "" H 9700 3850 50  0000 C CNN
F 4 "NINIGI" H 1800 5900 60  0001 C CNN "Fabricante"
F 5 "JUMPER-B" H 1800 5900 60  0001 C CNN "Ref"
F 6 "~" H 1800 5900 60  0001 C CNN "Potencia"
F 7 "~" H 1800 5900 60  0001 C CNN "Tolerancia"
F 8 "tme" H 1800 5900 60  0001 C CNN "Provedor"
F 9 "JUMPER-B" H 1800 5900 60  0001 C CNN "Ref_Proveedor"
	1    9700 3850
	1    0    0    -1  
$EndComp
$Comp
L VSS #PWR0102
U 1 1
P 9250 3500
F 0 "#PWR0102" H 9250 3350 50  0001 C CNN
F 1 "VSS" H 9267 3673 50  0000 C CNN
F 2 "" H 9250 3500 50  0000 C CNN
F 3 "" H 9250 3500 50  0000 C CNN
	1    9250 3500
	1    0    0    -1  
$EndComp
$Comp
L +24V #PWR0103
U 1 1
P 10150 3500
F 0 "#PWR0103" H 10150 3350 50  0001 C CNN
F 1 "+24V" H 10165 3673 50  0000 C CNN
F 2 "" H 10150 3500 50  0000 C CNN
F 3 "" H 10150 3500 50  0000 C CNN
	1    10150 3500
	1    0    0    -1  
$EndComp
Wire Wire Line
	10150 3500 10150 3850
Wire Wire Line
	10150 3850 10000 3850
Wire Wire Line
	9400 3850 9250 3850
Wire Wire Line
	9250 3850 9250 3500
Wire Wire Line
	1500 6050 1500 5900
Wire Wire Line
	1500 6500 1500 6350
$Comp
L GND #PWR0104
U 1 1
P 1500 6500
F 0 "#PWR0104" H 1500 6250 50  0001 C CNN
F 1 "GND" H 1505 6327 50  0000 C CNN
F 2 "" H 1500 6500 50  0000 C CNN
F 3 "" H 1500 6500 50  0000 C CNN
	1    1500 6500
	1    0    0    -1  
$EndComp
Wire Wire Line
	4000 6050 4000 5900
Wire Wire Line
	4000 6500 4000 6350
$Comp
L GND #PWR0105
U 1 1
P 4000 6500
F 0 "#PWR0105" H 4000 6250 50  0001 C CNN
F 1 "GND" H 4005 6327 50  0000 C CNN
F 2 "" H 4000 6500 50  0000 C CNN
F 3 "" H 4000 6500 50  0000 C CNN
	1    4000 6500
	1    0    0    -1  
$EndComp
Wire Wire Line
	6550 5400 6550 5250
Wire Wire Line
	6550 5850 6550 5700
$Comp
L GND #PWR0106
U 1 1
P 6550 5850
F 0 "#PWR0106" H 6550 5600 50  0001 C CNN
F 1 "GND" H 6555 5677 50  0000 C CNN
F 2 "" H 6550 5850 50  0000 C CNN
F 3 "" H 6550 5850 50  0000 C CNN
	1    6550 5850
	1    0    0    -1  
$EndComp
Wire Wire Line
	9000 5400 9000 5250
Wire Wire Line
	9000 5850 9000 5700
$Comp
L GND #PWR0107
U 1 1
P 9000 5850
F 0 "#PWR0107" H 9000 5600 50  0001 C CNN
F 1 "GND" H 9005 5677 50  0000 C CNN
F 2 "" H 9000 5850 50  0000 C CNN
F 3 "" H 9000 5850 50  0000 C CNN
	1    9000 5850
	1    0    0    -1  
$EndComp
Connection ~ 9000 5250
Connection ~ 1500 5900
Connection ~ 6550 5250
$Comp
L C C34
U 1 1
P 1500 6200
F 0 "C34" H 1615 6246 50  0000 L CNN
F 1 "100n" H 1615 6155 50  0000 L CNN
F 2 "Capacitors_SMD:C_0805" H 1538 6050 50  0001 C CNN
F 3 "" H 1500 6200 50  0000 C CNN
F 4 "avx" H 1500 6200 60  0001 C CNN "Fabricante"
F 5 "08055C104K4T2A" H 1500 6200 60  0001 C CNN "Ref"
F 6 "~" H 1500 6200 60  0001 C CNN "Potencia"
F 7 "~" H 1500 6200 60  0001 C CNN "Tolerancia"
F 8 "~" H 1500 6200 60  0001 C CNN "Provedor"
F 9 "tme" H 1500 6200 60  0001 C CNN "Ref_Proveedor"
F 10 "08055C104K4T2A" H 1500 6200 60  0001 C CNN "tme"
	1    1500 6200
	1    0    0    -1  
$EndComp
$Comp
L C C35
U 1 1
P 4000 6200
F 0 "C35" H 4115 6246 50  0000 L CNN
F 1 "100n" H 4115 6155 50  0000 L CNN
F 2 "Capacitors_SMD:C_0805" H 4038 6050 50  0001 C CNN
F 3 "" H 4000 6200 50  0000 C CNN
F 4 "avx" H 4000 6200 60  0001 C CNN "Fabricante"
F 5 "08055C104K4T2A" H 4000 6200 60  0001 C CNN "Ref"
F 6 "~" H 4000 6200 60  0001 C CNN "Potencia"
F 7 "~" H 4000 6200 60  0001 C CNN "Tolerancia"
F 8 "~" H 4000 6200 60  0001 C CNN "Provedor"
F 9 "tme" H 4000 6200 60  0001 C CNN "Ref_Proveedor"
F 10 "08055C104K4T2A" H 4000 6200 60  0001 C CNN "tme"
	1    4000 6200
	1    0    0    -1  
$EndComp
$Comp
L C C36
U 1 1
P 6550 5550
F 0 "C36" H 6665 5596 50  0000 L CNN
F 1 "100n" H 6665 5505 50  0000 L CNN
F 2 "Capacitors_SMD:C_0805" H 6588 5400 50  0001 C CNN
F 3 "" H 6550 5550 50  0000 C CNN
F 4 "avx" H 6550 5550 60  0001 C CNN "Fabricante"
F 5 "08055C104K4T2A" H 6550 5550 60  0001 C CNN "Ref"
F 6 "~" H 6550 5550 60  0001 C CNN "Potencia"
F 7 "~" H 6550 5550 60  0001 C CNN "Tolerancia"
F 8 "~" H 6550 5550 60  0001 C CNN "Provedor"
F 9 "tme" H 6550 5550 60  0001 C CNN "Ref_Proveedor"
F 10 "08055C104K4T2A" H 6550 5550 60  0001 C CNN "tme"
	1    6550 5550
	1    0    0    -1  
$EndComp
$Comp
L C C37
U 1 1
P 9000 5550
F 0 "C37" H 9115 5596 50  0000 L CNN
F 1 "100n" H 9115 5505 50  0000 L CNN
F 2 "Capacitors_SMD:C_0805" H 9038 5400 50  0001 C CNN
F 3 "" H 9000 5550 50  0000 C CNN
F 4 "avx" H 9000 5550 60  0001 C CNN "Fabricante"
F 5 "08055C104K4T2A" H 9000 5550 60  0001 C CNN "Ref"
F 6 "~" H 9000 5550 60  0001 C CNN "Potencia"
F 7 "~" H 9000 5550 60  0001 C CNN "Tolerancia"
F 8 "~" H 9000 5550 60  0001 C CNN "Provedor"
F 9 "tme" H 9000 5550 60  0001 C CNN "Ref_Proveedor"
F 10 "08055C104K4T2A" H 9000 5550 60  0001 C CNN "tme"
	1    9000 5550
	1    0    0    -1  
$EndComp
Connection ~ 4000 5900
$EndSCHEMATC
